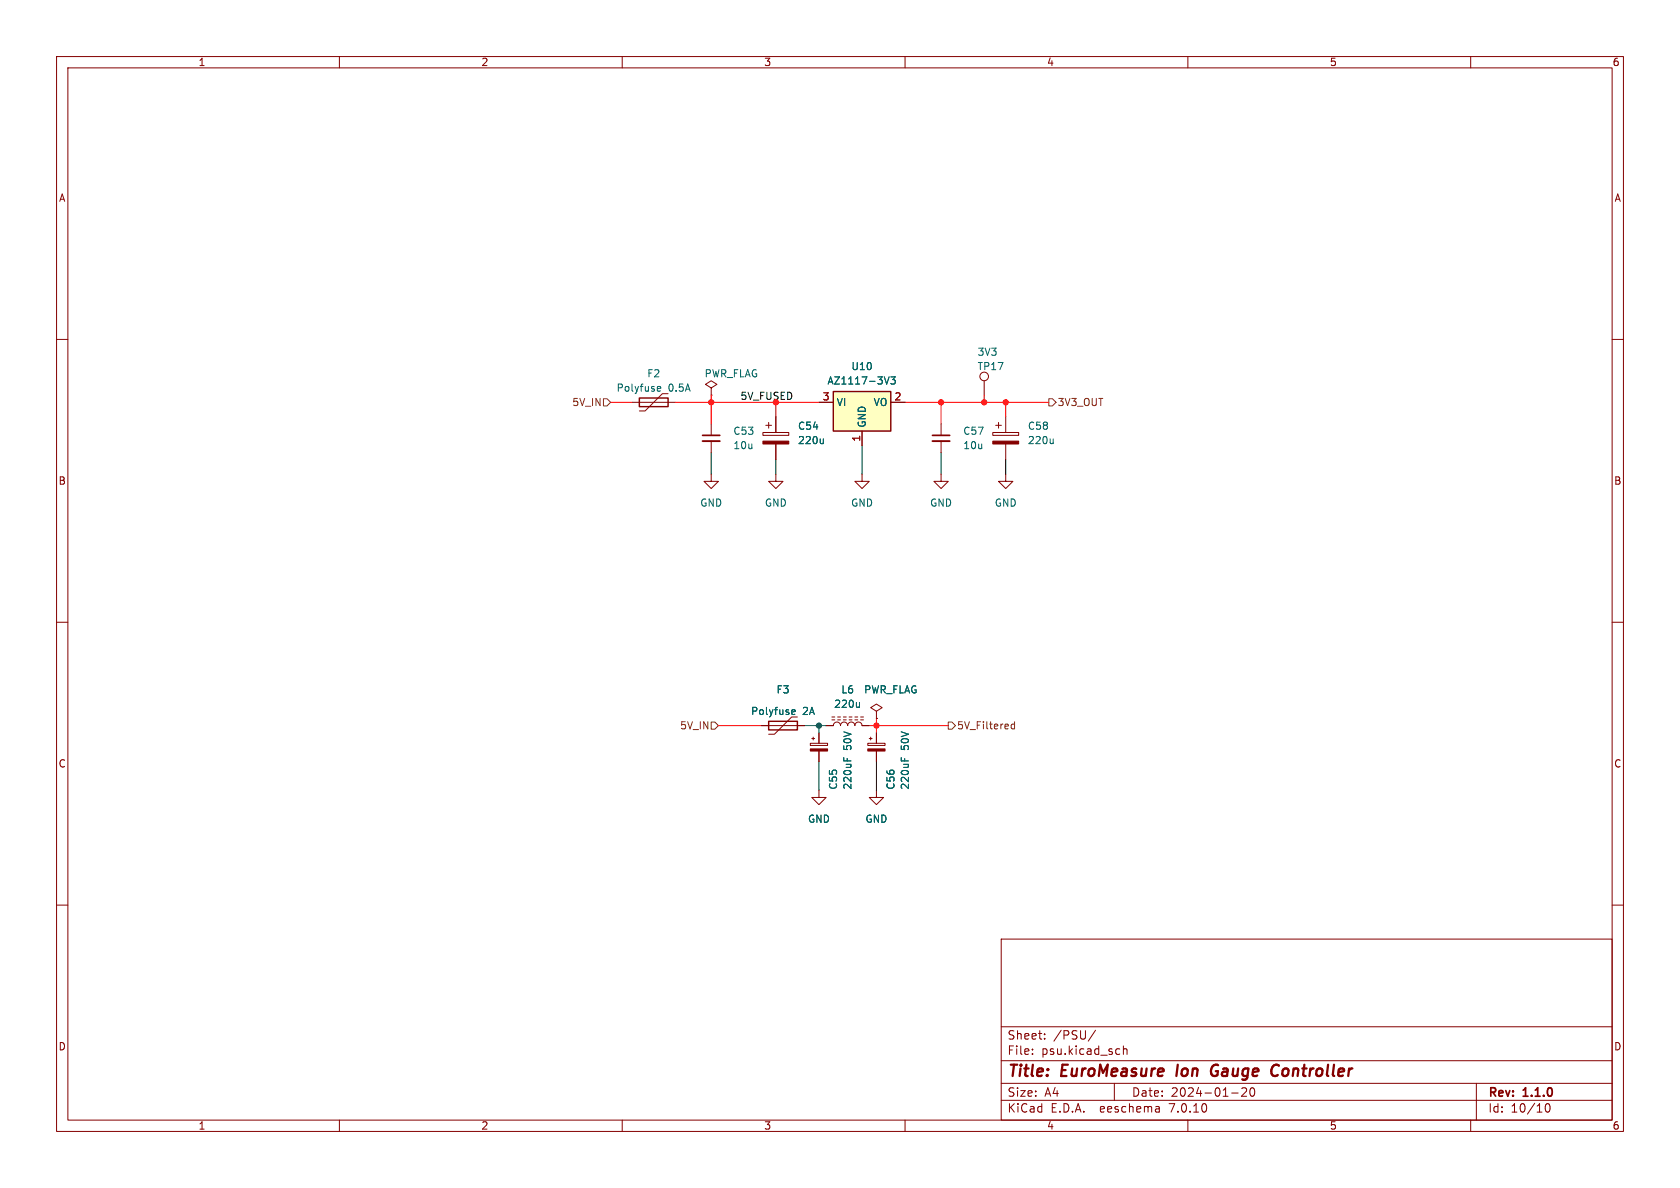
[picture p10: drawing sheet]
<svg xmlns="http://www.w3.org/2000/svg" width="297mm" height="210mm" viewBox="0 0 297 210" stroke-linecap="round" stroke-linejoin="round" font-family="sans-serif">
<g fill="none" stroke="#840000" stroke-width=".18">
<path d="M10 10h277v190h-277zM12 12h273v186h-273zM60 10v2M110 10v2M160 10v2M210 10v2M260 10v2M10 60h2M285 60h2M111.8 71.1h7.6M118.1 69.6h-1l-3.1 3h-1M125.7 68.6l1-.7-1-.6-1 .6 1 .7v1.3"/>
<path d="M125.7 69.9h.1M125.7 74.9v2.1M125.7 78v2M134.9 76.5h4.5v.5h-4.5zM135.4 75.2h1M135.9 74.7v1M137.2 73.7v2.8M137.2 78.5v2.8M144.8 71.1h2.5M152.4 76.2v2.5M157.5 71.1h2.5M166.4 74.9v2.1"/>
<path d="M166.4 78v2M174 67.3v2.6M175.5 76.5h4.6v.5h-4.6zM176 75.2h1M176.5 74.7v1M177.8 73.7v2.8M177.8 78.5v2.8M125.7 83.8v1.3h1.3l-1.3 1.3-1.2-1.3h1.2M137.2 83.8v1.3h1.2l-1.2 1.3-1.3-1.3h1.3M152.4 83.8v1.3h1.3l-1.3 1.3-1.3-1.3h1.3M166.4 83.8v1.3h1.2l-1.2 1.3-1.3-1.3h1.3M177.8 83.8v1.3h1.3l-1.3 1.3-1.3-1.3h1.3"/>
<path d="M10 110h2M285 110h2M134.6 128.3h7.6M141 126.7h-1l-3.1 3.1h-1M143.3 131.4h3v.4h-3zM143.5 130.6h.5M143.8 130.3v.5M144.8 139.7v1.3h1.2l-1.2 1.2-1.3-1.2h1.3M144.8 129.5v1.9M144.8 132.8v1.8M146 128.3h1.3a.64 .64 0 0 1 .7-.7 .64 .64 0 0 1 .6 .7 .64 .64 0 0 1 .6-.7 .64 .64 0 0 1 .7 .7 .64 .64 0 0 1 .6-.7 .64 .64 0 0 1 .6 .7 .64 .64 0 0 1 .7-.7 .64 .64 0 0 1 .6 .7h1.3M147.1 127.3h.5"/>
<path d="M147.1 126.7h.5M148.1 127.3h.5M148.1 126.7h.5M149.1 127.3h.5M149.1 126.7h.5M150.1 127.3h.5M150.1 126.7h.5M151.1 127.3h.5M151.1 126.7h.5M152.1 127.3h.6M152.1 126.7h.6M153.4 131.4h3.1v.4h-3.1z"/>
<path d="M153.7 130.6h.5M153.9 130.3v.5M154.9 125.7l1.1-.6-1.1-.6-1 .6 1 .6v1.3M154.9 127h.1M154.9 139.7v1.3h1.3l-1.3 1.2-1.2-1.2h1.2M154.9 129.5v1.9M154.9 132.8v1.8M10 160h2M285 160h2M177 166h108v32h-108zM60 198v2M110 198v2"/>
<path d="M160 198v2M177 194.5h108M177 191.5h108M177 187.5h108M177 181.5h108M182.5 186.3v.1M182.5 185.5v.1M184.7 183.6v.1M184.7 182.8v.1M193.7 182.1l-1.3 2M197 191.5v3M197.8 185.4l.2 .1"/>
<path d="M198 186.3l-.2 .1M198.6 184.9v1.5M198.6 185.5l.2-.1 .4 .1v.9M204.9 195.7l.1 .9M205 196.5l-.2 .1M205 196h-.2M210 198v2M217.7 193.2h1.2M220.3 192.4v.5l-.8 .9h.9M221.1 192.4a.81 .81 0 0 0 .4 1.4l.2-.1 .1-.5-.1-.8M260 198v2M261 191.5v6.5"/>
<path d="M273.4 195.2l.1-.1a.81 .81 0 0 1 .6 .6 .81 .81 0 0 1-.3 .8l-.1 .1a.81 .81 0 0 1-.6-.6 .81 .81 0 0 1 .3-.8z"/>
<circle cx="174" cy="66.5" r=".76"/>
</g>
<path d="M208.2 188.2l-.2 2M214.9 189.4h.4M215.2 188.2a1.13 1.13 0 0 0-1.1 .7 1.13 1.13 0 0 0 .3 1.2l.2 .1 .5-.1M225.3 188.3a.67 .67 0 0 1 .8 .1M225.9 190l-.6 .2" fill="none" stroke="#840000" stroke-width=".4"/>
<path d="M147.3 69.2h10.2v7h-10.2z" fill="#ffffc2" stroke="#ffffc2" stroke-width=".18"/>
<path d="M113 70.4h5.1v1.5h-5.1zM147.3 69.2h10.2v7h-10.2zM135.9 127.5h5.1v1.5h-5.1z" fill="none" stroke="#840000" stroke-width=".25"/>
<g fill="none" stroke="#006464" stroke-width=".18">
<path d="M116.2 69l.2 .2 .3-.1M116.2 68.5l.2-.2h.2l.2 .2v.1l-.6 .1M145.6 77.6v.8M145.6 78.3l-.2 .1M156.3 66.6l.5 1.3 .4-1.3M157.5 66.6h.8l-.5 .5 .4 .1v.6l-.2 .1-.5-.1M186.2 77.6v.8M186.2 78.3l-.2 .1M140 126.1l.2 .2 .3-.1M140 125.6l.2-.1h.2l.2 .1v.2l-.6 .1M149.2 133.9v.6M149.8 134.1v.4"/>
<path d="M151.9 124.2v.8M151.9 124.9l-.1 .1M159.3 133.9v.6M159.9 134.1v.4"/>
</g>
<path d="M124.2 78h3.1M164.8 78h3.1" fill="none" stroke="#840000" stroke-width=".33"/>
<path d="M124.2 77h3.1M164.8 77h3.1" fill="none" stroke="#840000" stroke-width=".3"/>
<g fill="#840000" stroke="#840000" stroke-width=".18">
<path d="M175.5 78h4.6v.5h-4.6z"/>
<path d="M153.4 132.4h3.1v.4h-3.1z"/>
<path d="M143.3 132.4h3v.4h-3z"/>
<path d="M134.9 78h4.5v.5h-4.5z"/>
</g>
<path d="M106.7 70.5h.6l.6 .6-.6 .7h-.6zM185.4 70.5h.7l.6 .6-.6 .7h-.7zM125.7 127.6h.7l.6 .7-.6 .6h-.7zM167.6 127.6h.7l.6 .7-.6 .6h-.7zM179.4 127.6v1.2M179.4 128.1l-.4-.1-.2 .2 .1 .6h.5" fill="none" stroke="#725600" stroke-width=".18"/>
<path d="M107.9 71.1h3.9M119.4 71.1h25.4M125.7 69.9v5M137.2 71.1v2.6M160 71.1h25.4M166.4 71.1v3.8M174 69.9v1.2M177.8 71.1v2.6M127 128.3h7.6M153.7 128.3h13.9M154.9 127v2.5" fill="none" stroke="#f00" stroke-width=".18"/>
<path d="M152.4 78.7v5.1M125.7 80v3.8M137.2 81.3v2.5M166.4 80v3.8M177.8 81.3v2.5M144.8 134.6v5.1M154.9 134.6v5.1" fill="none" stroke="#000" stroke-width=".18"/>
<path d="M142.2 128.3h3.8M144.8 128.3v1.2" fill="none" stroke="#009600" stroke-width=".18"/>
<g fill="#f00" stroke="#f00" stroke-width=".18">
<circle cx="177.8" cy="71.1" r=".46"/>
<circle cx="154.9" cy="128.3" r=".46"/>
<circle cx="125.7" cy="71.1" r=".46"/>
<circle cx="166.4" cy="71.1" r=".46"/>
<circle cx="174" cy="71.1" r=".46"/>
</g>
<circle cx="144.8" cy="128.3" r=".46" fill="#009600" stroke="#009600" stroke-width=".18"/>
<g font-size="2.8" fill="#840000">
<text x="178" y="190.9">Title:</text>
<text x="187.7" y="190.9">EuroMeasure</text>
<text x="208.8" y="190.9">Ion</text>
<text x="215.7" y="190.9">Gauge</text>
<text x="227.2" y="190.9">Controller</text>
</g>
<g font-size="2.1" fill="#840000">
<text x="178" y="184">Sheet:</text>
<text x="186.2" y="184">/PSU/</text>
<text x="178" y="186.7">File:</text>
<text x="184.1" y="186.7">psu.kicad_sch</text>
<text x="178" y="196.9">KiCad</text>
<text x="178" y="194.1">Size:</text>
<text x="184.7" y="194.1">A4</text>
<text x="185.7" y="196.9">E.D.A.</text>
<text x="194.6" y="196.9">eeschema</text>
<text x="200" y="194.1">Date:</text>
<text x="207" y="196.9">7.0.10</text>
<text x="207" y="194.1">2024-01-20</text>
<text x="263" y="194.3">Rev:</text>
<text x="263" y="196.9">Id:</text>
<text x="267.1" y="196.9">10/10</text>
<text x="269.4" y="194.3">1.1.0</text>
</g>
<g font-size="1.8" fill="#840000">
<text x="35" y="11.9">1</text>
<text x="85" y="11.9">2</text>
<text x="135" y="11.9">3</text>
<text x="185" y="11.9">4</text>
<text x="235" y="11.9">5</text>
<text x="285" y="11.9">6</text>
<text x="10.3" y="35.9">A</text>
<text x="285.3" y="35.9">A</text>
<text x="10.3" y="85.9">B</text>
<text x="285.3" y="85.9">B</text>
<text x="10.3" y="135.9">C</text>
<text x="285.3" y="135.9">C</text>
<text x="10.3" y="185.9">D</text>
<text x="285.3" y="185.9">D</text>
<text x="35" y="199.9">1</text>
<text x="85" y="199.9">2</text>
<text x="135" y="199.9">3</text>
<text x="185" y="199.9">4</text>
<text x="235" y="199.9">5</text>
<text x="285" y="199.9">6</text>
</g>
<g font-size="1.8" fill="#006464">
<text x="150.4" y="65.6">U10</text>
<text x="172.7" y="65.6">TP17</text>
<text x="172.7" y="63.1">3V3</text>
<text x="108.9" y="69.4">Polyfuse</text>
<text x="114.3" y="66.9">F2</text>
<text x="118.1" y="69.4">0.5A</text>
<text x="124.5" y="66.9">PWR_FLAG</text>
<text x="146.2" y="68.2">AZ1117-3V3</text>
<text x="147.8" y="72">VI</text>
<text x="154.3" y="72">VO</text>
<text x="129.5" y="77.1">C53</text>
<text x="141" y="76.2">C54</text>
<text x="153.3" y="75.7" transform="rotate(-90 153.3 75.7)">GND</text>
<text x="170.2" y="77.1">C57</text>
<text x="181.6" y="76.2">C58</text>
<text x="129.5" y="79.6">10u</text>
<text x="141" y="78.7">220u</text>
<text x="170.2" y="79.6">10u</text>
<text x="181.6" y="78.7">220u</text>
<text x="123.7" y="89.8">GND</text>
<text x="135.1" y="89.8">GND</text>
<text x="150.4" y="89.8">GND</text>
<text x="164.3" y="89.8">GND</text>
<text x="175.8" y="89.8">GND</text>
<text x="137.2" y="122.8">F3</text>
<text x="147.4" y="125.3">220u</text>
<text x="148.6" y="122.8">L6</text>
<text x="152.7" y="122.8">PWR_FLAG</text>
<text x="132.7" y="126.6">Polyfuse</text>
<text x="141.9" y="126.6">2A</text>
<text x="150.7" y="132.7" transform="rotate(-90 150.7 132.7)">50V</text>
<text x="160.9" y="132.7" transform="rotate(-90 160.9 132.7)">50V</text>
<text x="148.2" y="139.7" transform="rotate(-90 148.2 139.7)">C55</text>
<text x="150.7" y="139.7" transform="rotate(-90 150.7 139.7)">220uF</text>
<text x="158.3" y="139.7" transform="rotate(-90 158.3 139.7)">C56</text>
<text x="160.9" y="139.7" transform="rotate(-90 160.9 139.7)">220uF</text>
<text x="142.7" y="145.6">GND</text>
<text x="152.9" y="145.6">GND</text>
</g>
<g font-size="1.8" fill="#725600">
<text x="101.1" y="72">5V_IN</text>
<text x="186.9" y="72">3V3_OUT</text>
<text x="120.1" y="129.1">5V_IN</text>
<text x="169.1" y="129.1">5V_Filtered</text>
</g>
<text font-size="1.8" fill="#f00" x="130.8" y="70.8">5V_FUSED</text>
<g font-size="1.8" fill="#a90000">
<text x="145.3" y="70.9">3</text>
<text x="158" y="70.9">2</text>
<text x="152.1" y="78.2" transform="rotate(-90 152.1 78.2)">1</text>
</g>
</svg>
